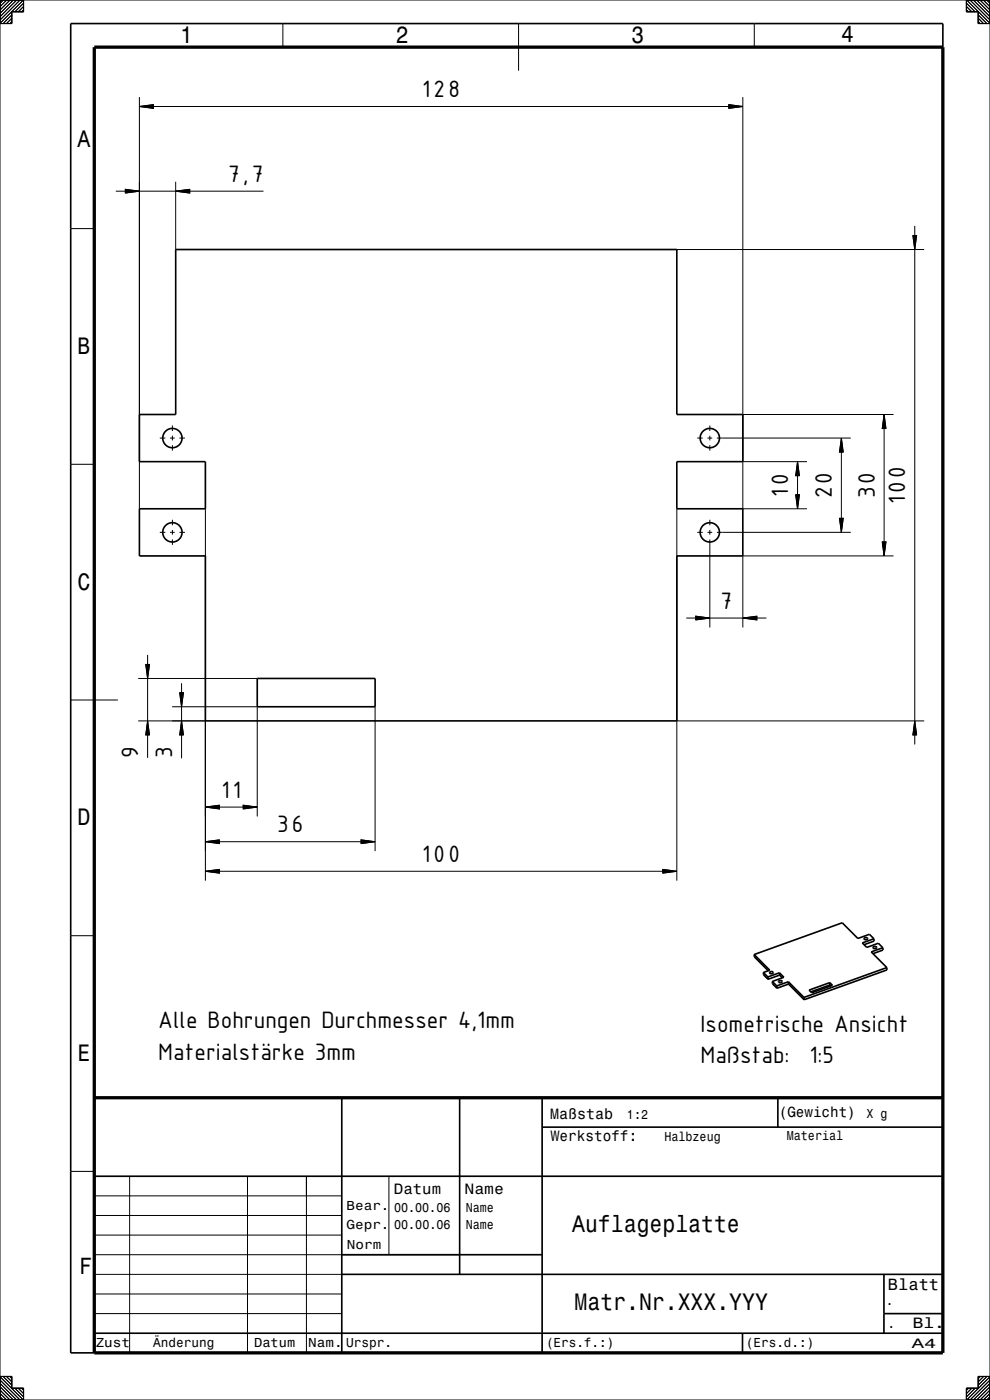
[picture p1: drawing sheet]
<svg xmlns="http://www.w3.org/2000/svg" width="210mm" height="297mm" viewBox="0 0 210 297" stroke-linecap="round" stroke-linejoin="round" font-family="sans-serif">
<g fill="none" stroke="#000" stroke-width=".21">
<path d="M0 0v297h210v-297M0 0h210M0 0h.1M.7 0l-.7 .7M1.4 0l-1.4 1.4M2.1 0l-2.1 2.1M2.5 3.2l-1.8 1.8M2.5 3.9l-1.1 1.1M2.5 4.6l-.4 .4M2.8 0l-2.8 2.8M3.5 0l-3.5 3.6M4.3 0l-4.3 4.3"/>
<path d="M5 0v2.5h-2.5v2.5h-2.5zM5 .7l-1.8 1.8M5 1.4l-1.1 1.1M5 2.1l-.4 .4M60 5v5M110 5v10M160 5v5M205 0v2.5h2.5v2.5h2.5M205 .7l1.8 1.8M205 1.4l1.1 1.1M205 2.1l.4 .4M205 0l5 5"/>
<path d="M205.8 0l4.2 4.2M206.5 0l3.5 3.5M207.2 0l2.8 2.8M207.5 3.2l1.8 1.8M207.5 3.9l1.1 1.1M207.5 4.6l.4 .4M207.9 0l2.1 2.1M208.6 0l1.4 1.4M209.3 0l.7 .7M210 0h.1M29.6 22.6l2.9-.4v.8zM29.6 20.6v87.3"/>
<path d="M32.5 22.6h122.1M37.3 38.6v14.3M154.6 22.2l3 .4-3 .4zM157.6 20.6v87.3h13.6M15 48.5h5M24.6 40.6h2M26.6 40.2l3 .4-3 .4zM29.6 40.6h7.7M37.3 40.6l2.9-.4v.8zM40.2 40.6h15.7M143.6 52.9h52.4M193.6 50h.8l-.4 2.9z"/>
<path d="M194 47.9v2.1M194 52.9v100M15 98.5h5M33.9 92.9h1.2M36.1 92.9h1M36.6 90.3v1.1M36.6 92.4v1M36.6 94.4v1.2M38.1 92.9h1.1M147.9 92.9h1.2M150.1 92.9h1M150.6 90.3v1.1"/>
<path d="M150.6 92.4v1M150.6 94.4v1.2M152.1 92.9h28.4M157.6 87.9h31.9M157.6 97.9h13.6M169.2 97.9l.4 3h-.8zM178.5 92.9l.4 3h-.8zM178.5 95.9v14.1M187.5 87.9l.4 3h-.8zM187.5 90.9v24.1M33.9 112.9h1.2M36.1 112.9h1"/>
<path d="M36.6 110.3v1.1M36.6 112.4v1M36.6 114.4v1.2M38.1 112.9h1.1M43.6 107.9v78.9M143.6 107.9v78.9M147.9 112.9h1.2M150.1 112.9h1M150.6 110.3v1.1M150.6 112.4v1M150.6 114.4v18.7M152.1 112.9h28.4"/>
<path d="M168.8 105h.8l-.4 2.9zM169.2 100.9v4.1M178.1 110h.8l-.4 2.9zM187.1 115h.8l-.4 2.9zM189.5 117.9h-31.9v15.2M31.3 138.9v2.1M145.6 131.1h2M147.6 130.7l3 .4-3 .4zM150.6 131.1h7M157.6 131.1l2.9-.4v.8zM160.5 131.1h2.1M15 148.5h10"/>
<path d="M29.3 152.9h14.3M29.3 143.9h25.3M30.9 141h.8l-.4 2.9zM31.3 152.9l.4 3h-.8zM31.3 143.9v9M31.3 155.9v4.9M36.5 149.9h18.1v23.3M38.1 147h.8l-.4 2.9zM38.5 152.9l.4 3h-.8zM38.5 144.9v2.1M38.5 149.9v3M38.5 155.9v5"/>
<path d="M79.6 149.9v30.7M143.6 152.9h52.4M194 152.9l.4 3h-.8zM194 155.9v2M43.6 171.2l2.9-.4v.8zM43.6 178.6l2.9-.4v.8zM46.5 171.2h5.1M46.5 178.6h30.1M51.6 170.8l3 .4-3 .4zM76.6 178.2l3 .4-3 .4zM15 198.5h5M43.6 184.8l2.9-.4v.8z"/>
<path d="M46.5 184.8h94.1M140.6 184.4l3 .4-3 .4zM20 232.9h27.5M200 232.9v54.1h-180M15 248.5h5M20 257.9h52.5M20 253.7h52.5M27.5 249.5v37.5M52.5 249.5v37.5M65 249.5v37.5M82.5 249.5v16.7M20 266.2h77.5"/>
<path d="M20 274.5h52.5M20 270.3h52.5M20 262h52.5M20 278.7h52.5M0 292h2.5v2.5h2.5v2.5M0 296.3l.7 .7M0 295.6l1.4 1.4M0 294.9l2.1 2.1M0 294.2l2.8 2.8M0 293.5l3.5 3.5M0 292.8l4.2 4.2M0 292.1l4.9 4.9"/>
<path d="M.7 292l1.8 1.8M1.4 292l1.1 1.1M2.1 292l.4 .4M3.2 294.5l1.8 1.8M3.9 294.5l1.1 1.1M4.6 294.5l.4 .4M205.4 294.5l-.4 .4M206.1 294.5l-1.1 1.1M206.9 294.5l-1.9 1.9M207.9 292l-.4 .4M208.6 292l-1.1 1.1M209.4 292l-1.9 1.9"/>
<path d="M210 292h-2.5v2.5h-2.5v2.5M210 296.3l-.7 .7M210 295.6l-1.4 1.4M210 294.9l-2.1 2.1M210 294.2l-2.8 2.8M210 293.5l-3.5 3.5M210 292.8l-4.2 4.2M210 292.1l-4.9 4.9"/>
</g>
<g fill="none" stroke="#000" stroke-width=".35">
<path d="M200 10v-5h-185v282h5M37.3 52.9h106.3v35h14v10h-14v10h14v10h-14v35h-100v-35h-14v-10h14v-10h-14v-10h7.7zM54.6 143.9h25v6h-25zM183.3 199.1l.3-.2 .5 .2-.1 .2h-.5zM185.4 199.2l-1-1-2.4 .9-3.3-3.3-18.7 6.7M185.4 199.2l-2.5 .8 1 1 2.4-.9 1 1M185.4 199.2v.4l-2.1 .8M160 202.5v.5l3 2.9M160 202.5l3.3 3.3-1.4 .5M161.9 206.3l1 1M161.9 206.3l.1 .5 .9 1M162.9 207.3v.5"/>
<path d="M163.2 206.3l.4-.2 .4 .2-.1 .2-.4 .1zM163.8 208.2l1 1M163.8 208.2l.1 .5 .9 .9M164.8 209.2v.4M165.2 208.1l.5-.1 .2 .2-.1 .2-.5 .1-.2-.2zM165.3 206.4l1 .9-2.5 .9M165.3 206.4l.1 .5M165.3 206.4l-2.4 .9M165.4 206.9l.6 .5M165.4 206.9l-2.5 .9M167.2 208.3l.1 .5M167.2 208.3l3.3 3.3"/>
<path d="M167.2 208.3l-2.4 .9M167.3 208.8l3.3 3.3M167.3 208.8l-2.5 .8M170.5 211.6l.1 .5M171.6 210l4.4-1.5 .6 .5-4.4 1.6zM176 208.5l.1 .5M176.1 209l.2 .2M176.1 209l-4.1 1.4M185.3 200.9l.4-.1 .3 .2-.2 .2h-.4l-.2-.1zM187.3 201.1l-2.5 .8 3.3 3.4M187.3 201.1v.4l-2.1 .8M188.1 205.3l.1 .5-17.6 6.3"/>
<path d="M188.1 205.3l-17.6 6.3M72.5 232.9v54.1M97.5 232.9v37.4M115 232.9v54.1M115 239.1h85M165 232.9v6.2M20 249.5h180M72.5 266.2h42.5M72.5 270.3h127.5M187.5 270.3v12.5M187.5 278.7h12.5M20 282.8h180"/>
<path d="M157.5 282.8v4.2"/>
<circle cx="36.6" cy="92.9" r="2.05"/>
<circle cx="150.6" cy="92.9" r="2.05"/>
<circle cx="36.6" cy="112.9" r="2.05"/>
<circle cx="150.6" cy="112.9" r="2.05"/>
</g>
<path d="M20 10h180v277h-180zM20 232.9h180" fill="none" stroke="#000" stroke-width=".7" stroke-linecap="butt"/>
<g fill="#000" stroke="#000" stroke-width=".21">
<path d="M29.6 22.6l2.9-.4v.8z" fill-rule="evenodd"/>
<path d="M154.6 22.2l3 .4-3 .4z" fill-rule="evenodd"/>
<path d="M26.6 40.2l3 .4-3 .4z" fill-rule="evenodd"/>
<path d="M37.3 40.6l2.9-.4v.8z" fill-rule="evenodd"/>
<path d="M193.6 50h.8l-.4 2.9z" fill-rule="evenodd"/>
<path d="M178.5 92.9l.4 3h-.8z" fill-rule="evenodd"/>
<path d="M187.5 87.9l.4 3h-.8z" fill-rule="evenodd"/>
<path d="M168.8 105h.8l-.4 2.9z" fill-rule="evenodd"/>
<path d="M169.2 97.9l.4 3h-.8z" fill-rule="evenodd"/>
<path d="M178.1 110h.8l-.4 2.9z" fill-rule="evenodd"/>
<path d="M187.1 115h.8l-.4 2.9z" fill-rule="evenodd"/>
<path d="M147.6 130.7l3 .4-3 .4z" fill-rule="evenodd"/>
<path d="M157.6 131.1l2.9-.4v.8z" fill-rule="evenodd"/>
<path d="M30.9 141h.8l-.4 2.9z" fill-rule="evenodd"/>
<path d="M31.3 152.9l.4 3h-.8z" fill-rule="evenodd"/>
<path d="M38.1 147h.8l-.4 2.9z" fill-rule="evenodd"/>
<path d="M38.5 152.9l.4 3h-.8z" fill-rule="evenodd"/>
<path d="M194 152.9l.4 3h-.8z" fill-rule="evenodd"/>
<path d="M43.6 171.2l2.9-.4v.8z" fill-rule="evenodd"/>
<path d="M43.6 178.6l2.9-.4v.8z" fill-rule="evenodd"/>
<path d="M51.6 170.8l3 .4-3 .4z" fill-rule="evenodd"/>
<path d="M76.6 178.2l3 .4-3 .4z" fill-rule="evenodd"/>
<path d="M43.6 184.8l2.9-.4v.8z" fill-rule="evenodd"/>
<path d="M140.6 184.4l3 .4-3 .4z" fill-rule="evenodd"/>
</g>
<g font-size="5.4">
<text x="89.5" y="20.6">128</text>
<text x="48.4" y="38.6">7,7</text>
<text x="167.2" y="105.4" transform="rotate(-90 167.2 105.4)">10</text>
<text x="176.5" y="105.7" transform="rotate(-90 176.5 105.7)">20</text>
<text x="185.5" y="105.7" transform="rotate(-90 185.5 105.7)">30</text>
<text x="192" y="107" transform="rotate(-90 192 107)">100</text>
<text x="152.8" y="129.1">7</text>
<text x="29.3" y="160.8" transform="rotate(-90 29.3 160.8)">9</text>
<text x="36.5" y="160.9" transform="rotate(-90 36.5 160.9)">3</text>
<text x="47" y="169.2">11</text>
<text x="58.8" y="176.6">36</text>
<text x="89.5" y="182.8">100</text>
<text x="33.6" y="218.2">Alle Bohrungen Durchmesser 4,1mm</text>
<text x="148.6" y="218.9">Isometrische Ansicht</text>
<text x="33.6" y="224.8">Materialstärke 3mm</text>
<text x="148.6" y="225.6">Maßstab:</text>
<text x="171.7" y="225.6">1:5</text>
</g>
<g font-size="5">
<text x="38.2" y="9.1">1</text>
<text x="84" y="9.1">2</text>
<text x="133.9" y="9.1">3</text>
<text x="178.4" y="9">4</text>
<text x="16.5" y="31.1">A</text>
<text x="16.5" y="75.1">B</text>
<text x="16.5" y="125.1">C</text>
<text x="16.5" y="175.1">D</text>
<text x="16.5" y="225.1">E</text>
<text x="121.4" y="261.4">Auflageplatte</text>
<text x="16.8" y="270.4">F</text>
<text x="121.9" y="277.9">Matr.Nr.XXX.YYY</text>
</g>
<text font-size="3.5" x="188.3" y="273.7">Blatt</text>
<g font-size="3.2">
<text x="116.7" y="237.5">Maßstab</text>
<text x="116.8" y="242">Werkstoff:</text>
<text x="83.5" y="253.2">Datum</text>
<text x="98.5" y="253.2">Name</text>
<text x="193.6" y="281.7">Bl.</text>
</g>
<text font-size="3.1" x="165.2" y="236.9">(Gewicht)</text>
<text font-size="2.9" x="193.4" y="285.9">A4</text>
<g font-size="2.8">
<text x="133" y="237.3">1:2</text>
<text x="183.8" y="237.2">X g</text>
<text x="140.9" y="242">Halbzeug</text>
<text x="166.9" y="241.9">Material</text>
<text x="73.5" y="256.7">Bear.</text>
<text x="83.6" y="257">00.00.06</text>
<text x="98.8" y="257">Name</text>
<text x="73.5" y="260.7">Gepr.</text>
<text x="83.6" y="260.6">00.00.06</text>
<text x="98.8" y="260.6">Name</text>
<text x="73.6" y="264.9">Norm</text>
<text x="188" y="276.9">.</text>
<text x="188.3" y="281.7">.</text>
<text x="20.3" y="285.7">Zust</text>
<text x="32.5" y="285.8">Änderung</text>
<text x="53.9" y="285.7">Datum</text>
<text x="65.4" y="285.7">Nam.</text>
<text x="73.4" y="285.8">Urspr.</text>
<text x="115.8" y="285.8">(Ers.f.:)</text>
<text x="158.2" y="285.8">(Ers.d.:)</text>
</g>
</svg>
